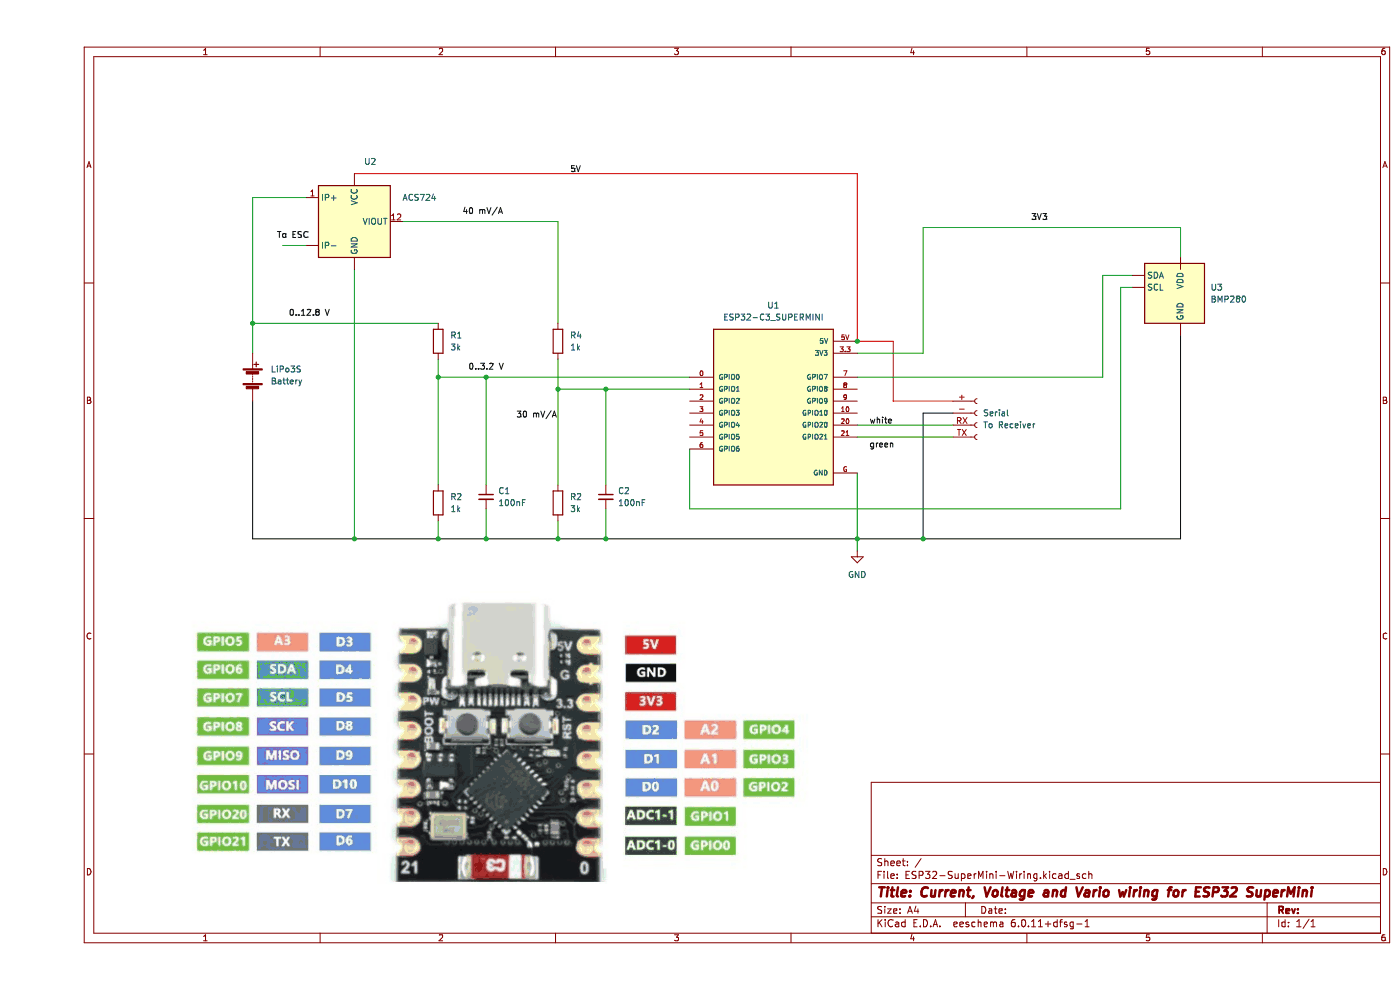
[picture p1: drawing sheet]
(kicad_sch (version 20211123) (generator eeschema)

 (paper "A4")

 (title_block
  (title "Current, Voltage and Vario wiring for ESP32 SuperMini"))

 (lib_symbols
  (symbol "Connector:Conn_01x04_Female" (pin_names (offset 1.016) hide) (in_bom yes) (on_board yes)
   (property "Reference" "Serial" (id 0) (at 1.27 0.0001 0) (effects (font (size 1.27 1.27)) (justify left)))
   (property "Value" "To Receiver" (id 1) (at 1.27 -2.5399 0) (effects (font (size 1.27 1.27)) (justify left)))
   (property "Footprint" "" (id 2) (at 0 0 0) (effects (font (size 1.27 1.27)) hide))
   (property "Datasheet" "~" (id 3) (at 0 0 0) (effects (font (size 1.27 1.27)) hide))
   (symbol "Conn_01x04_Female_1_1"
    (arc (start 0 -4.572) (mid -0.508 -5.08) (end 0 -5.588) (stroke (width 0.1524) (type default) (color 0 0 0 0)) (fill (type none)))
    (arc (start 0 -2.032) (mid -0.508 -2.54) (end 0 -3.048) (stroke (width 0.1524) (type default) (color 0 0 0 0)) (fill (type none)))
    (polyline (pts (xy -1.27 -5.08) (xy -0.508 -5.08)) (stroke (width 0.1524) (type default) (color 0 0 0 0)) (fill (type none)))
    (polyline (pts (xy -1.27 -2.54) (xy -0.508 -2.54)) (stroke (width 0.1524) (type default) (color 0 0 0 0)) (fill (type none)))
    (polyline (pts (xy -1.27 0) (xy -0.508 0)) (stroke (width 0.1524) (type default) (color 0 0 0 0)) (fill (type none)))
    (polyline (pts (xy -1.27 2.54) (xy -0.508 2.54)) (stroke (width 0.1524) (type default) (color 0 0 0 0)) (fill (type none)))
    (arc (start 0 0.508) (mid -0.508 0) (end 0 -0.508) (stroke (width 0.1524) (type default) (color 0 0 0 0)) (fill (type none)))
    (arc (start 0 3.048) (mid -0.508 2.54) (end 0 2.032) (stroke (width 0.1524) (type default) (color 0 0 0 0)) (fill (type none)))
    (pin passive line (at -5.08 2.54 0) (length 3.81) (name "VCC" (effects (font (size 1.27 1.27)))) (number "+" (effects (font (size 1.27 1.27)))))
    (pin passive line (at -5.08 0 0) (length 3.81) (name "-" (effects (font (size 1.27 1.27)))) (number "-" (effects (font (size 1.27 1.27)))))
    (pin passive line (at -5.08 -2.54 0) (length 3.81) (name "RX" (effects (font (size 1.27 1.27)))) (number "RX" (effects (font (size 1.27 1.27)))))
    (pin passive line (at -5.08 -5.08 0) (length 3.81) (name "TX" (effects (font (size 1.27 1.27)))) (number "TX" (effects (font (size 1.27 1.27)))))))
  (symbol "Device:Battery" (pin_numbers hide) (pin_names (offset 0) hide) (in_bom yes) (on_board yes)
   (property "Reference" "BT" (id 0) (at 2.54 2.54 0) (effects (font (size 1.27 1.27)) (justify left)))
   (property "Value" "Battery" (id 1) (at 2.54 0 0) (effects (font (size 1.27 1.27)) (justify left)))
   (property "Footprint" "" (id 2) (at 0 1.524 90) (effects (font (size 1.27 1.27)) hide))
   (property "Datasheet" "~" (id 3) (at 0 1.524 90) (effects (font (size 1.27 1.27)) hide))
   (symbol "Battery_0_1"
    (rectangle (start -2.032 -1.397) (end 2.032 -1.651) (stroke (width 0) (type default) (color 0 0 0 0)) (fill (type outline)))
    (rectangle (start -2.032 1.778) (end 2.032 1.524) (stroke (width 0) (type default) (color 0 0 0 0)) (fill (type outline)))
    (rectangle (start -1.3208 -1.9812) (end 1.27 -2.4892) (stroke (width 0) (type default) (color 0 0 0 0)) (fill (type outline)))
    (rectangle (start -1.3208 1.1938) (end 1.27 0.6858) (stroke (width 0) (type default) (color 0 0 0 0)) (fill (type outline)))
    (polyline (pts (xy 0 -1.524) (xy 0 -1.27)) (stroke (width 0) (type default) (color 0 0 0 0)) (fill (type none)))
    (polyline (pts (xy 0 -1.016) (xy 0 -0.762)) (stroke (width 0) (type default) (color 0 0 0 0)) (fill (type none)))
    (polyline (pts (xy 0 -0.508) (xy 0 -0.254)) (stroke (width 0) (type default) (color 0 0 0 0)) (fill (type none)))
    (polyline (pts (xy 0 0) (xy 0 0.254)) (stroke (width 0) (type default) (color 0 0 0 0)) (fill (type none)))
    (polyline (pts (xy 0 0.508) (xy 0 0.762)) (stroke (width 0) (type default) (color 0 0 0 0)) (fill (type none)))
    (polyline (pts (xy 0 1.778) (xy 0 2.54)) (stroke (width 0) (type default) (color 0 0 0 0)) (fill (type none)))
    (polyline (pts (xy 0.254 2.667) (xy 1.27 2.667)) (stroke (width 0.254) (type default) (color 0 0 0 0)) (fill (type none)))
    (polyline (pts (xy 0.762 3.175) (xy 0.762 2.159)) (stroke (width 0.254) (type default) (color 0 0 0 0)) (fill (type none))))
   (symbol "Battery_1_1"
    (pin passive line (at 0 5.08 270) (length 2.54) (name "+" (effects (font (size 1.27 1.27)))) (number "1" (effects (font (size 1.27 1.27)))))
    (pin passive line (at 0 -5.08 90) (length 2.54) (name "-" (effects (font (size 1.27 1.27)))) (number "2" (effects (font (size 1.27 1.27)))))))
  (symbol "Device:C_Small" (pin_numbers hide) (pin_names (offset 0.254) hide) (in_bom yes) (on_board yes)
   (property "Reference" "C" (id 0) (at 0.254 1.778 0) (effects (font (size 1.27 1.27)) (justify left)))
   (property "Value" "C_Small" (id 1) (at 0.254 -2.032 0) (effects (font (size 1.27 1.27)) (justify left)))
   (property "Footprint" "" (id 2) (at 0 0 0) (effects (font (size 1.27 1.27)) hide))
   (property "Datasheet" "~" (id 3) (at 0 0 0) (effects (font (size 1.27 1.27)) hide))
   (symbol "C_Small_0_1"
    (polyline (pts (xy -1.524 -0.508) (xy 1.524 -0.508)) (stroke (width 0.3302) (type default) (color 0 0 0 0)) (fill (type none)))
    (polyline (pts (xy -1.524 0.508) (xy 1.524 0.508)) (stroke (width 0.3048) (type default) (color 0 0 0 0)) (fill (type none))))
   (symbol "C_Small_1_1"
    (pin passive line (at 0 2.54 270) (length 2.032) (name "~" (effects (font (size 1.27 1.27)))) (number "1" (effects (font (size 1.27 1.27)))))
    (pin passive line (at 0 -2.54 90) (length 2.032) (name "~" (effects (font (size 1.27 1.27)))) (number "2" (effects (font (size 1.27 1.27)))))))
  (symbol "Device:R" (pin_numbers hide) (pin_names (offset 0)) (in_bom yes) (on_board yes)
   (property "Reference" "R" (id 0) (at 2.032 0 90) (effects (font (size 1.27 1.27))))
   (property "Value" "R" (id 1) (at 0 0 90) (effects (font (size 1.27 1.27))))
   (property "Footprint" "" (id 2) (at -1.778 0 90) (effects (font (size 1.27 1.27)) hide))
   (property "Datasheet" "~" (id 3) (at 0 0 0) (effects (font (size 1.27 1.27)) hide))
   (symbol "R_0_1"
    (rectangle (start -1.016 -2.54) (end 1.016 2.54) (stroke (width 0.254) (type default) (color 0 0 0 0)) (fill (type none))))
   (symbol "R_1_1"
    (pin passive line (at 0 3.81 270) (length 1.27) (name "~" (effects (font (size 1.27 1.27)))) (number "1" (effects (font (size 1.27 1.27)))))
    (pin passive line (at 0 -3.81 90) (length 1.27) (name "~" (effects (font (size 1.27 1.27)))) (number "2" (effects (font (size 1.27 1.27)))))))
  (symbol "ESP32:ESP32-C3_SUPERMINI" (pin_names (offset 1.016)) (in_bom yes) (on_board yes)
   (property "Reference" "U" (id 0) (at -12.7 16.002 0) (effects (font (size 1.27 1.27)) (justify left bottom)))
   (property "Value" "ESP32-C3_SUPERMINI" (id 1) (at -12.7 -20.32 0) (effects (font (size 1.27 1.27)) (justify left bottom)))
   (property "Footprint" "ESP32-C3_SUPERMINI:MODULE_ESP32-C3_SUPERMINI" (id 2) (at 0 0 0) (effects (font (size 1.27 1.27)) (justify bottom) hide))
   (property "Datasheet" "" (id 3) (at 0 0 0) (effects (font (size 1.27 1.27)) hide))
   (property "MF" "Espressif Systems" (id 4) (at 0 0 0) (effects (font (size 1.27 1.27)) (justify bottom) hide))
   (property "MAXIMUM_PACKAGE_HEIGHT" "4.2mm" (id 5) (at 0 0 0) (effects (font (size 1.27 1.27)) (justify bottom) hide))
   (property "Package" "Package" (id 6) (at 0 0 0) (effects (font (size 1.27 1.27)) (justify bottom) hide))
   (property "Price" "None" (id 7) (at 0 0 0) (effects (font (size 1.27 1.27)) (justify bottom) hide))
   (property "Check_prices" "https://www.snapeda.com/parts/ESP32-C3%20SuperMini/Espressif+Systems/view-part/?ref=eda" (id 8) (at 0 0 0) (effects (font (size 1.27 1.27)) (justify bottom) hide))
   (property "STANDARD" "Manufacturer Recommendations" (id 9) (at 0 0 0) (effects (font (size 1.27 1.27)) (justify bottom) hide))
   (property "PARTREV" "" (id 10) (at 0 0 0) (effects (font (size 1.27 1.27)) (justify bottom) hide))
   (property "SnapEDA_Link" "https://www.snapeda.com/parts/ESP32-C3%20SuperMini/Espressif+Systems/view-part/?ref=snap" (id 11) (at 0 0 0) (effects (font (size 1.27 1.27)) (justify bottom) hide))
   (property "MP" "ESP32-C3 SuperMini" (id 12) (at 0 0 0) (effects (font (size 1.27 1.27)) (justify bottom) hide))
   (property "Description" "\nSuper tiny ESP32-C3 board\n" (id 13) (at 0 0 0) (effects (font (size 1.27 1.27)) (justify bottom) hide))
   (property "Availability" "Not in stock" (id 14) (at 0 0 0) (effects (font (size 1.27 1.27)) (justify bottom) hide))
   (property "MANUFACTURER" "Espressif" (id 15) (at 0 0 0) (effects (font (size 1.27 1.27)) (justify bottom) hide))
   (symbol "ESP32-C3_SUPERMINI_0_0"
    (rectangle (start -12.7 -17.78) (end 12.7 15.24) (stroke (width 0.254) (type default) (color 0 0 0 0)) (fill (type background)))
    (pin bidirectional line (at -17.78 5.08 0) (length 5.08) (name "GPIO0" (effects (font (size 1.016 1.016)))) (number "0" (effects (font (size 1.016 1.016)))))
    (pin bidirectional line (at -17.78 2.54 0) (length 5.08) (name "GPIO1" (effects (font (size 1.016 1.016)))) (number "1" (effects (font (size 1.016 1.016)))))
    (pin bidirectional line (at 17.78 -2.54 180) (length 5.08) (name "GPIO10" (effects (font (size 1.016 1.016)))) (number "10" (effects (font (size 1.016 1.016)))))
    (pin bidirectional line (at -17.78 0 0) (length 5.08) (name "GPIO2" (effects (font (size 1.016 1.016)))) (number "2" (effects (font (size 1.016 1.016)))))
    (pin bidirectional line (at 17.78 -5.08 180) (length 5.08) (name "GPIO20" (effects (font (size 1.016 1.016)))) (number "20" (effects (font (size 1.016 1.016)))))
    (pin bidirectional line (at 17.78 -7.62 180) (length 5.08) (name "GPIO21" (effects (font (size 1.016 1.016)))) (number "21" (effects (font (size 1.016 1.016)))))
    (pin bidirectional line (at -17.78 -2.54 0) (length 5.08) (name "GPIO3" (effects (font (size 1.016 1.016)))) (number "3" (effects (font (size 1.016 1.016)))))
    (pin power_in line (at 17.78 10.16 180) (length 5.08) (name "3V3" (effects (font (size 1.016 1.016)))) (number "3.3" (effects (font (size 1.016 1.016)))))
    (pin bidirectional line (at -17.78 -5.08 0) (length 5.08) (name "GPIO4" (effects (font (size 1.016 1.016)))) (number "4" (effects (font (size 1.016 1.016)))))
    (pin bidirectional line (at -17.78 -7.62 0) (length 5.08) (name "GPIO5" (effects (font (size 1.016 1.016)))) (number "5" (effects (font (size 1.016 1.016)))))
    (pin power_in line (at 17.78 12.7 180) (length 5.08) (name "5V" (effects (font (size 1.016 1.016)))) (number "5V" (effects (font (size 1.016 1.016)))))
    (pin bidirectional line (at -17.78 -10.16 0) (length 5.08) (name "GPIO6" (effects (font (size 1.016 1.016)))) (number "6" (effects (font (size 1.016 1.016)))))
    (pin bidirectional line (at 17.78 5.08 180) (length 5.08) (name "GPIO7" (effects (font (size 1.016 1.016)))) (number "7" (effects (font (size 1.016 1.016)))))
    (pin bidirectional line (at 17.78 2.54 180) (length 5.08) (name "GPIO8" (effects (font (size 1.016 1.016)))) (number "8" (effects (font (size 1.016 1.016)))))
    (pin bidirectional line (at 17.78 0 180) (length 5.08) (name "GPIO9" (effects (font (size 1.016 1.016)))) (number "9" (effects (font (size 1.016 1.016)))))
    (pin power_in line (at 17.78 -15.24 180) (length 5.08) (name "GND" (effects (font (size 1.016 1.016)))) (number "G" (effects (font (size 1.016 1.016)))))))
  (symbol "Sensor_Current:ACS724xMATR-30AU" (in_bom yes) (on_board yes)
   (property "Reference" "U2" (id 0) (at 2.0194 12.7 0) (effects (font (size 1.27 1.27)) (justify left)))
   (property "Value" "ACS724" (id 1) (at 10.16 5.08 0) (effects (font (size 1.27 1.27)) (justify left)))
   (property "Footprint" "Package_SO:SOIC-16W_7.5x10.3mm_P1.27mm" (id 2) (at 8.89 -1.27 0) (effects (font (size 1.27 1.27) italic) (justify left) hide))
   (property "Datasheet" "http://www.allegromicro.com/~/media/Files/Datasheets/ACS724KMA-Datasheet.ashx?la=en" (id 3) (at 0 0 0) (effects (font (size 1.27 1.27)) hide))
   (symbol "ACS724xMATR-30AU_0_1"
    (rectangle (start -7.62 7.62) (end 7.62 -7.62) (stroke (width 0.254) (type default) (color 0 0 0 0)) (fill (type background))))
   (symbol "ACS724xMATR-30AU_1_1"
    (pin power_in line (at 0 -10.16 90) (length 2.54) (name "GND" (effects (font (size 1.27 1.27)))) (number "" (effects (font (size 1.27 1.27)))))
    (pin passive line (at -10.16 5.08 0) (length 2.54) hide (name "IP+" (effects (font (size 1.27 1.27)))) (number "" (effects (font (size 1.27 1.27)))))
    (pin passive line (at -10.16 -5.08 0) (length 2.54) (name "IP-" (effects (font (size 1.27 1.27)))) (number "" (effects (font (size 1.27 1.27)))))
    (pin power_in line (at 0 10.16 270) (length 2.54) (name "VCC" (effects (font (size 1.27 1.27)))) (number "" (effects (font (size 1.27 1.27)))))
    (pin passive line (at -10.16 5.08 0) (length 2.54) (name "IP+" (effects (font (size 1.27 1.27)))) (number "1" (effects (font (size 1.27 1.27)))))
    (pin output line (at 10.16 0 180) (length 2.54) (name "VIOUT" (effects (font (size 1.27 1.27)))) (number "12" (effects (font (size 1.27 1.27)))))
    (pin passive line (at -10.16 5.08 0) (length 2.54) hide (name "IP+" (effects (font (size 1.27 1.27)))) (number "3" (effects (font (size 1.27 1.27)))))
    (pin passive line (at -10.16 5.08 0) (length 2.54) hide (name "IP+" (effects (font (size 1.27 1.27)))) (number "4" (effects (font (size 1.27 1.27)))))
    (pin passive line (at -10.16 -5.08 0) (length 2.54) hide (name "IP-" (effects (font (size 1.27 1.27)))) (number "6" (effects (font (size 1.27 1.27)))))
    (pin passive line (at -10.16 -5.08 0) (length 2.54) hide (name "IP-" (effects (font (size 1.27 1.27)))) (number "7" (effects (font (size 1.27 1.27)))))
    (pin passive line (at -10.16 -5.08 0) (length 2.54) hide (name "IP-" (effects (font (size 1.27 1.27)))) (number "8" (effects (font (size 1.27 1.27)))))))
  (symbol "Sensor_Pressure:BMP280" (in_bom yes) (on_board yes)
   (property "Reference" "U?" (id 0) (at 6.35 2.5401 0) (effects (font (size 1.27 1.27)) (justify left)))
   (property "Value" "BMP280" (id 1) (at 6.35 0.0001 0) (effects (font (size 1.27 1.27)) (justify left)))
   (property "Footprint" "Package_LGA:Bosch_LGA-8_2x2.5mm_P0.65mm_ClockwisePinNumbering" (id 2) (at 0 -17.78 0) (effects (font (size 1.27 1.27)) hide))
   (property "Datasheet" "https://ae-bst.resource.bosch.com/media/_tech/media/datasheets/BST-BMP280-DS001.pdf" (id 3) (at 0 0 0) (effects (font (size 1.27 1.27)) hide))
   (symbol "BMP280_0_1"
    (rectangle (start -7.62 -5.08) (end 5.08 7.62) (stroke (width 0.254) (type default) (color 0 0 0 0)) (fill (type background))))
   (symbol "BMP280_1_1"
    (pin power_in line (at 0 -7.62 90) (length 2.54) (name "GND" (effects (font (size 1.27 1.27)))) (number "" (effects (font (size 1.27 1.27)))))
    (pin bidirectional line (at -10.16 2.54 0) (length 2.54) (name "SCL" (effects (font (size 1.27 1.27)))) (number "" (effects (font (size 1.27 1.27)))))
    (pin bidirectional line (at -10.16 5.08 0) (length 2.54) (name "SDA" (effects (font (size 1.27 1.27)))) (number "" (effects (font (size 1.27 1.27)))))
    (pin power_in line (at 0 8.89 270) (length 2.54) (name "VDD" (effects (font (size 1.27 1.27)))) (number "" (effects (font (size 1.27 1.27)))))))
  (symbol "power:GND" (power) (pin_names (offset 0)) (in_bom yes) (on_board yes)
   (property "Reference" "#PWR" (id 0) (at 0 -6.35 0) (effects (font (size 1.27 1.27)) hide))
   (property "Value" "GND" (id 1) (at 0 -3.81 0) (effects (font (size 1.27 1.27))))
   (property "Footprint" "" (id 2) (at 0 0 0) (effects (font (size 1.27 1.27)) hide))
   (property "Datasheet" "" (id 3) (at 0 0 0) (effects (font (size 1.27 1.27)) hide))
   (symbol "GND_0_1"
    (polyline (pts (xy 0 0) (xy 0 -1.27) (xy 1.27 -1.27) (xy 0 -2.54) (xy -1.27 -1.27) (xy 0 -1.27)) (stroke (width 0) (type default) (color 0 0 0 0)) (fill (type none))))
   (symbol "GND_1_1"
    (pin power_in line (at 0 0 270) (length 0) hide (name "GND" (effects (font (size 1.27 1.27)))) (number "1" (effects (font (size 1.27 1.27))))))))

 (junction (at 85.09 114.3) (diameter 0) (color 0 0 0 0))
 (junction (at 110.49 114.3) (diameter 0) (color 0 0 0 0))
 (junction (at 187.96 114.3) (diameter 0) (color 0 0 0 0))
 (junction (at 67.31 114.3) (diameter 0) (color 0 0 0 0))
 (junction (at 85.09 80.01) (diameter 0) (color 0 0 0 0))
 (junction (at 120.65 82.55) (diameter 0) (color 0 0 0 0))
 (junction (at 110.49 82.55) (diameter 0) (color 0 0 0 0))
 (junction (at 173.99 114.3) (diameter 0) (color 0 0 0 0))
 (junction (at 95.25 80.01) (diameter 0) (color 0 0 0 0))
 (junction (at 45.72 68.58) (diameter 0) (color 0 0 0 0))
 (junction (at 120.65 114.3) (diameter 0) (color 0 0 0 0))
 (junction (at 95.25 114.3) (diameter 0) (color 0 0 0 0))
 (junction (at 173.99 72.39) (diameter 0) (color 0 0 0 0))

 (wire (pts (xy 110.49 110.49) (xy 110.49 114.3)) (stroke (width 0) (type default) (color 0 0 0 0)))
 (wire (pts (xy 67.31 57.15) (xy 67.31 114.3)) (stroke (width 0) (type default) (color 0 0 0 0)))
 (wire (pts (xy 187.96 48.26) (xy 242.57 48.26)) (stroke (width 0) (type default) (color 0 0 0 0)))
 (wire (pts (xy 45.72 114.3) (xy 67.31 114.3)) (stroke (width 0) (type default) (color 0 0 0 1)))
 (wire (pts (xy 77.47 46.99) (xy 110.49 46.99)) (stroke (width 0) (type default) (color 0 0 0 0)))
 (wire (pts (xy 95.25 80.01) (xy 85.09 80.01)) (stroke (width 0) (type default) (color 0 0 0 0)))
 (wire (pts (xy 187.96 74.93) (xy 187.96 48.26)) (stroke (width 0) (type default) (color 0 0 0 0)))
 (wire (pts (xy 45.72 85.09) (xy 45.72 114.3)) (stroke (width 0) (type default) (color 0 0 0 1)))
 (wire (pts (xy 181.61 72.39) (xy 181.61 85.09)) (stroke (width 0) (type default) (color 255 0 0 1)))
 (wire (pts (xy 95.25 80.01) (xy 138.43 80.01)) (stroke (width 0) (type default) (color 0 0 0 0)))
 (wire (pts (xy 45.72 41.91) (xy 57.15 41.91)) (stroke (width 0) (type default) (color 0 0 0 0)))
 (wire (pts (xy 85.09 68.58) (xy 45.72 68.58)) (stroke (width 0) (type default) (color 0 0 0 0)))
 (wire (pts (xy 173.99 92.71) (xy 194.31 92.71)) (stroke (width 0) (type default) (color 0 0 0 0)))
 (wire (pts (xy 95.25 114.3) (xy 110.49 114.3)) (stroke (width 0) (type default) (color 0 0 0 1)))
 (wire (pts (xy 45.72 68.58) (xy 45.72 74.93)) (stroke (width 0) (type default) (color 0 0 0 0)))
 (wire (pts (xy 173.99 100.33) (xy 173.99 114.3)) (stroke (width 0) (type default) (color 0 0 0 0)))
 (wire (pts (xy 120.65 82.55) (xy 138.43 82.55)) (stroke (width 0) (type default) (color 0 0 0 0)))
 (wire (pts (xy 110.49 82.55) (xy 110.49 102.87)) (stroke (width 0) (type default) (color 0 0 0 0)))
 (wire (pts (xy 226.06 80.01) (xy 226.06 58.42)) (stroke (width 0) (type default) (color 0 0 0 0)))
 (wire (pts (xy 242.57 71.12) (xy 242.57 114.3)) (stroke (width 0) (type default) (color 0 0 0 1)))
 (wire (pts (xy 85.09 114.3) (xy 95.25 114.3)) (stroke (width 0) (type default) (color 0 0 0 1)))
 (wire (pts (xy 110.49 46.99) (xy 110.49 68.58)) (stroke (width 0) (type default) (color 0 0 0 0)))
 (wire (pts (xy 173.99 36.83) (xy 67.31 36.83)) (stroke (width 0) (type default) (color 255 0 0 1)))
 (wire (pts (xy 181.61 85.09) (xy 194.31 85.09)) (stroke (width 0) (type default) (color 255 0 0 1)))
 (wire (pts (xy 95.25 107.95) (xy 95.25 114.3)) (stroke (width 0) (type default) (color 0 0 0 0)))
 (wire (pts (xy 226.06 58.42) (xy 232.41 58.42)) (stroke (width 0) (type default) (color 0 0 0 0)))
 (wire (pts (xy 173.99 74.93) (xy 187.96 74.93)) (stroke (width 0) (type default) (color 0 0 0 0)))
 (wire (pts (xy 85.09 80.01) (xy 85.09 102.87)) (stroke (width 0) (type default) (color 0 0 0 0)))
 (wire (pts (xy 187.96 114.3) (xy 242.57 114.3)) (stroke (width 0) (type default) (color 0 0 0 1)))
 (wire (pts (xy 229.87 107.95) (xy 138.43 107.95)) (stroke (width 0) (type default) (color 0 0 0 0)))
 (wire (pts (xy 194.31 87.63) (xy 187.96 87.63)) (stroke (width 0) (type default) (color 0 0 0 1)))
 (wire (pts (xy 242.57 48.26) (xy 242.57 54.61)) (stroke (width 0) (type default) (color 0 0 0 0)))
 (wire (pts (xy 85.09 110.49) (xy 85.09 114.3)) (stroke (width 0) (type default) (color 0 0 0 0)))
 (wire (pts (xy 110.49 82.55) (xy 120.65 82.55)) (stroke (width 0) (type default) (color 0 0 0 0)))
 (wire (pts (xy 110.49 114.3) (xy 120.65 114.3)) (stroke (width 0) (type default) (color 0 0 0 1)))
 (wire (pts (xy 229.87 60.96) (xy 232.41 60.96)) (stroke (width 0) (type default) (color 0 0 0 0)))
 (wire (pts (xy 120.65 114.3) (xy 173.99 114.3)) (stroke (width 0) (type default) (color 0 0 0 1)))
 (wire (pts (xy 120.65 82.55) (xy 120.65 102.87)) (stroke (width 0) (type default) (color 0 0 0 0)))
 (wire (pts (xy 95.25 80.01) (xy 95.25 102.87)) (stroke (width 0) (type default) (color 0 0 0 0)))
 (wire (pts (xy 173.99 36.83) (xy 173.99 72.39)) (stroke (width 0) (type default) (color 255 0 0 1)))
 (wire (pts (xy 67.31 114.3) (xy 85.09 114.3)) (stroke (width 0) (type default) (color 0 0 0 1)))
 (wire (pts (xy 173.99 72.39) (xy 181.61 72.39)) (stroke (width 0) (type default) (color 255 0 0 1)))
 (wire (pts (xy 173.99 114.3) (xy 187.96 114.3)) (stroke (width 0) (type default) (color 0 0 0 1)))
 (wire (pts (xy 52.07 52.07) (xy 57.15 52.07)) (stroke (width 0) (type default) (color 0 0 0 0)))
 (wire (pts (xy 173.99 80.01) (xy 226.06 80.01)) (stroke (width 0) (type default) (color 0 0 0 0)))
 (wire (pts (xy 187.96 87.63) (xy 187.96 114.3)) (stroke (width 0) (type default) (color 0 0 0 1)))
 (wire (pts (xy 45.72 41.91) (xy 45.72 68.58)) (stroke (width 0) (type default) (color 0 0 0 0)))
 (wire (pts (xy 110.49 76.2) (xy 110.49 82.55)) (stroke (width 0) (type default) (color 0 0 0 0)))
 (wire (pts (xy 138.43 95.25) (xy 138.43 107.95)) (stroke (width 0) (type default) (color 0 0 0 0)))
 (wire (pts (xy 173.99 90.17) (xy 194.31 90.17)) (stroke (width 0) (type default) (color 0 0 0 0)))
 (wire (pts (xy 229.87 60.96) (xy 229.87 107.95)) (stroke (width 0) (type default) (color 0 0 0 0)))
 (wire (pts (xy 173.99 116.84) (xy 173.99 114.3)) (stroke (width 0) (type default) (color 0 0 0 0)))
 (wire (pts (xy 120.65 107.95) (xy 120.65 114.3)) (stroke (width 0) (type default) (color 0 0 0 0)))
 (wire (pts (xy 85.09 76.2) (xy 85.09 80.01)) (stroke (width 0) (type default) (color 0 0 0 0)))

 (image (at 96.52 158.75) (scale 2.40819)
  (data))

 (label "30 mV{slash}A" (at 101.6 88.9 0) (effects (font (size 1.27 1.27)) (justify left bottom)))
 (label "To ESC" (at 50.8 50.8 0) (effects (font (size 1.27 1.27)) (justify left bottom)))
 (label "40 mV{slash}A" (at 90.17 45.72 0) (effects (font (size 1.27 1.27)) (justify left bottom)))
 (label "0..12.8 V" (at 53.34 67.31 0) (effects (font (size 1.27 1.27)) (justify left bottom)))
 (label "5V" (at 113.03 36.83 0) (effects (font (size 1.27 1.27)) (justify left bottom)))
 (label "green" (at 176.53 95.25 0) (effects (font (size 1.27 1.27)) (justify left bottom)))
 (label "white" (at 176.53 90.17 0) (effects (font (size 1.27 1.27)) (justify left bottom)))
 (label "0..3.2 V" (at 91.44 78.74 0) (effects (font (size 1.27 1.27)) (justify left bottom)))
 (label "3V3" (at 210.82 46.99 0) (effects (font (size 1.27 1.27)) (justify left bottom)))

 (symbol (lib_id "Device:C_Small") (at 95.25 105.41 0) (unit 1) (in_bom yes) (on_board yes) (fields_autoplaced)
  (property "Reference" "C1" (id 0) (at 97.79 104.1462 0) (effects (font (size 1.27 1.27)) (justify left)))
  (property "Value" "100nF" (id 1) (at 97.79 106.6862 0) (effects (font (size 1.27 1.27)) (justify left)))
  (property "Footprint" "" (id 2) (at 95.25 105.41 0) (effects (font (size 1.27 1.27)) hide))
  (property "Datasheet" "~" (id 3) (at 95.25 105.41 0) (effects (font (size 1.27 1.27)) hide)) (pin "1") (pin "2"))

 (symbol (lib_id "Sensor_Pressure:BMP280") (at 242.57 63.5 0) (unit 1) (in_bom yes) (on_board yes) (fields_autoplaced)
  (property "Reference" "U3" (id 0) (at 248.92 60.9599 0) (effects (font (size 1.27 1.27)) (justify left)))
  (property "Value" "BMP280" (id 1) (at 248.92 63.4999 0) (effects (font (size 1.27 1.27)) (justify left)))
  (property "Footprint" "Package_LGA:Bosch_LGA-8_2x2.5mm_P0.65mm_ClockwisePinNumbering" (id 2) (at 242.57 81.28 0) (effects (font (size 1.27 1.27)) hide))
  (property "Datasheet" "https://ae-bst.resource.bosch.com/media/_tech/media/datasheets/BST-BMP280-DS001.pdf" (id 3) (at 242.57 63.5 0) (effects (font (size 1.27 1.27)) hide))
  (pin "")
  (pin "")
  (pin "")
  (pin ""))

 (symbol (lib_id "Device:R") (at 85.09 106.68 0) (unit 1) (in_bom yes) (on_board yes) (fields_autoplaced)
  (property "Reference" "R2" (id 0) (at 87.63 105.4099 0) (effects (font (size 1.27 1.27)) (justify left)))
  (property "Value" "1k" (id 1) (at 87.63 107.9499 0) (effects (font (size 1.27 1.27)) (justify left)))
  (property "Footprint" "" (id 2) (at 83.312 106.68 90) (effects (font (size 1.27 1.27)) hide))
  (property "Datasheet" "~" (id 3) (at 85.09 106.68 0) (effects (font (size 1.27 1.27)) hide)) (pin "1") (pin "2"))

 (symbol (lib_id "Device:C_Small") (at 120.65 105.41 0) (unit 1) (in_bom yes) (on_board yes) (fields_autoplaced)
  (property "Reference" "C2" (id 0) (at 123.19 104.1462 0) (effects (font (size 1.27 1.27)) (justify left)))
  (property "Value" "100nF" (id 1) (at 123.19 106.6862 0) (effects (font (size 1.27 1.27)) (justify left)))
  (property "Footprint" "" (id 2) (at 120.65 105.41 0) (effects (font (size 1.27 1.27)) hide))
  (property "Datasheet" "~" (id 3) (at 120.65 105.41 0) (effects (font (size 1.27 1.27)) hide)) (pin "1") (pin "2"))

 (symbol (lib_id "Device:R") (at 110.49 72.39 0) (unit 1) (in_bom yes) (on_board yes) (fields_autoplaced)
  (property "Reference" "R4" (id 0) (at 113.03 71.1199 0) (effects (font (size 1.27 1.27)) (justify left)))
  (property "Value" "1k" (id 1) (at 113.03 73.6599 0) (effects (font (size 1.27 1.27)) (justify left)))
  (property "Footprint" "" (id 2) (at 108.712 72.39 90) (effects (font (size 1.27 1.27)) hide))
  (property "Datasheet" "~" (id 3) (at 110.49 72.39 0) (effects (font (size 1.27 1.27)) hide)) (pin "1") (pin "2"))

 (symbol (lib_id "Device:Battery") (at 45.72 80.01 0) (unit 1) (in_bom yes) (on_board yes) (fields_autoplaced)
  (property "Reference" "LiPo3S" (id 0) (at 49.53 78.3589 0) (effects (font (size 1.27 1.27)) (justify left)))
  (property "Value" "Battery" (id 1) (at 49.53 80.8989 0) (effects (font (size 1.27 1.27)) (justify left)))
  (property "Footprint" "" (id 2) (at 45.72 78.486 90) (effects (font (size 1.27 1.27)) hide))
  (property "Datasheet" "~" (id 3) (at 45.72 78.486 90) (effects (font (size 1.27 1.27)) hide)) (pin "1") (pin "2"))

 (symbol (lib_id "Device:R") (at 110.49 106.68 0) (unit 1) (in_bom yes) (on_board yes) (fields_autoplaced)
  (property "Reference" "R2" (id 0) (at 113.03 105.4099 0) (effects (font (size 1.27 1.27)) (justify left)))
  (property "Value" "3k" (id 1) (at 113.03 107.9499 0) (effects (font (size 1.27 1.27)) (justify left)))
  (property "Footprint" "" (id 2) (at 108.712 106.68 90) (effects (font (size 1.27 1.27)) hide))
  (property "Datasheet" "~" (id 3) (at 110.49 106.68 0) (effects (font (size 1.27 1.27)) hide)) (pin "1") (pin "2"))

 (symbol (lib_id "ESP32:ESP32-C3_SUPERMINI") (at 156.21 85.09 0) (unit 1) (in_bom yes) (on_board yes) (fields_autoplaced)
  (property "Reference" "U1" (id 0) (at 156.21 64.77 0))
  (property "Value" "ESP32-C3_SUPERMINI" (id 1) (at 156.21 67.31 0))
  (property "Footprint" "ESP32-C3_SUPERMINI:MODULE_ESP32-C3_SUPERMINI" (id 2) (at 156.21 85.09 0) (effects (font (size 1.27 1.27)) (justify bottom) hide))
  (property "Datasheet" "" (id 3) (at 156.21 85.09 0) (effects (font (size 1.27 1.27)) hide))
  (property "MF" "Espressif Systems" (id 4) (at 156.21 85.09 0) (effects (font (size 1.27 1.27)) (justify bottom) hide))
  (property "MAXIMUM_PACKAGE_HEIGHT" "4.2mm" (id 5) (at 156.21 85.09 0) (effects (font (size 1.27 1.27)) (justify bottom) hide))
  (property "Package" "Package" (id 6) (at 156.21 85.09 0) (effects (font (size 1.27 1.27)) (justify bottom) hide))
  (property "Price" "None" (id 7) (at 156.21 85.09 0) (effects (font (size 1.27 1.27)) (justify bottom) hide))
  (property "Check_prices" "https://www.snapeda.com/parts/ESP32-C3%20SuperMini/Espressif+Systems/view-part/?ref=eda" (id 8) (at 156.21 85.09 0) (effects (font (size 1.27 1.27)) (justify bottom) hide))
  (property "STANDARD" "Manufacturer Recommendations" (id 9) (at 156.21 85.09 0) (effects (font (size 1.27 1.27)) (justify bottom) hide))
  (property "PARTREV" "" (id 10) (at 156.21 85.09 0) (effects (font (size 1.27 1.27)) (justify bottom) hide))
  (property "SnapEDA_Link" "https://www.snapeda.com/parts/ESP32-C3%20SuperMini/Espressif+Systems/view-part/?ref=snap" (id 11) (at 156.21 85.09 0) (effects (font (size 1.27 1.27)) (justify bottom) hide))
  (property "MP" "ESP32-C3 SuperMini" (id 12) (at 156.21 85.09 0) (effects (font (size 1.27 1.27)) (justify bottom) hide))
  (property "Description" "\nSuper tiny ESP32-C3 board\n" (id 13) (at 156.21 85.09 0) (effects (font (size 1.27 1.27)) (justify bottom) hide))
  (property "Availability" "Not in stock" (id 14) (at 156.21 85.09 0) (effects (font (size 1.27 1.27)) (justify bottom) hide))
  (property "MANUFACTURER" "Espressif" (id 15) (at 156.21 85.09 0) (effects (font (size 1.27 1.27)) (justify bottom) hide)) (pin "0") (pin "1") (pin "10") (pin "2") (pin "20") (pin "21") (pin "3") (pin "3.3") (pin "4") (pin "5") (pin "5V") (pin "6") (pin "7") (pin "8") (pin "9") (pin "G"))

 (symbol (lib_id "Connector:Conn_01x04_Female") (at 199.39 87.63 0) (unit 1) (in_bom yes) (on_board yes) (fields_autoplaced)
  (property "Reference" "Serial" (id 0) (at 200.66 87.6299 0) (effects (font (size 1.27 1.27)) (justify left)))
  (property "Value" "To Receiver" (id 1) (at 200.66 90.1699 0) (effects (font (size 1.27 1.27)) (justify left)))
  (property "Footprint" "" (id 2) (at 199.39 87.63 0) (effects (font (size 1.27 1.27)) hide))
  (property "Datasheet" "~" (id 3) (at 199.39 87.63 0) (effects (font (size 1.27 1.27)) hide))
  (pin "+")
  (pin "-") (pin "RX") (pin "TX"))

 (symbol (lib_id "power:GND") (at 173.99 116.84 0) (unit 1) (in_bom yes) (on_board yes) (fields_autoplaced)
  (property "Reference" "#PWR?" (id 0) (at 173.99 123.19 0) (effects (font (size 1.27 1.27)) hide))
  (property "Value" "GND" (id 1) (at 173.99 121.92 0))
  (property "Footprint" "" (id 2) (at 173.99 116.84 0) (effects (font (size 1.27 1.27)) hide))
  (property "Datasheet" "" (id 3) (at 173.99 116.84 0) (effects (font (size 1.27 1.27)) hide)) (pin "1"))

 (symbol (lib_id "Device:R") (at 85.09 72.39 0) (unit 1) (in_bom yes) (on_board yes) (fields_autoplaced)
  (property "Reference" "R1" (id 0) (at 87.63 71.1199 0) (effects (font (size 1.27 1.27)) (justify left)))
  (property "Value" "3k" (id 1) (at 87.63 73.6599 0) (effects (font (size 1.27 1.27)) (justify left)))
  (property "Footprint" "" (id 2) (at 83.312 72.39 90) (effects (font (size 1.27 1.27)) hide))
  (property "Datasheet" "~" (id 3) (at 85.09 72.39 0) (effects (font (size 1.27 1.27)) hide)) (pin "1") (pin "2"))

 (symbol (lib_id "Sensor_Current:ACS724xMATR-30AU") (at 67.31 46.99 0) (unit 1) (in_bom yes) (on_board yes)
  (property "Reference" "U2" (id 0) (at 69.3294 34.29 0) (effects (font (size 1.27 1.27)) (justify left)))
  (property "Value" "ACS724" (id 1) (at 77.47 41.91 0) (effects (font (size 1.27 1.27)) (justify left)))
  (property "Footprint" "Package_SO:SOIC-16W_7.5x10.3mm_P1.27mm" (id 2) (at 76.2 48.26 0) (effects (font (size 1.27 1.27) italic) (justify left) hide))
  (property "Datasheet" "http://www.allegromicro.com/~/media/Files/Datasheets/ACS724KMA-Datasheet.ashx?la=en" (id 3) (at 67.31 46.99 0) (effects (font (size 1.27 1.27)) hide))
  (pin "")
  (pin "")
  (pin "")
  (pin "") (pin "1") (pin "12") (pin "3") (pin "4") (pin "6") (pin "7") (pin "8"))

 (sheet_instances (path "" (page "1")))

)
